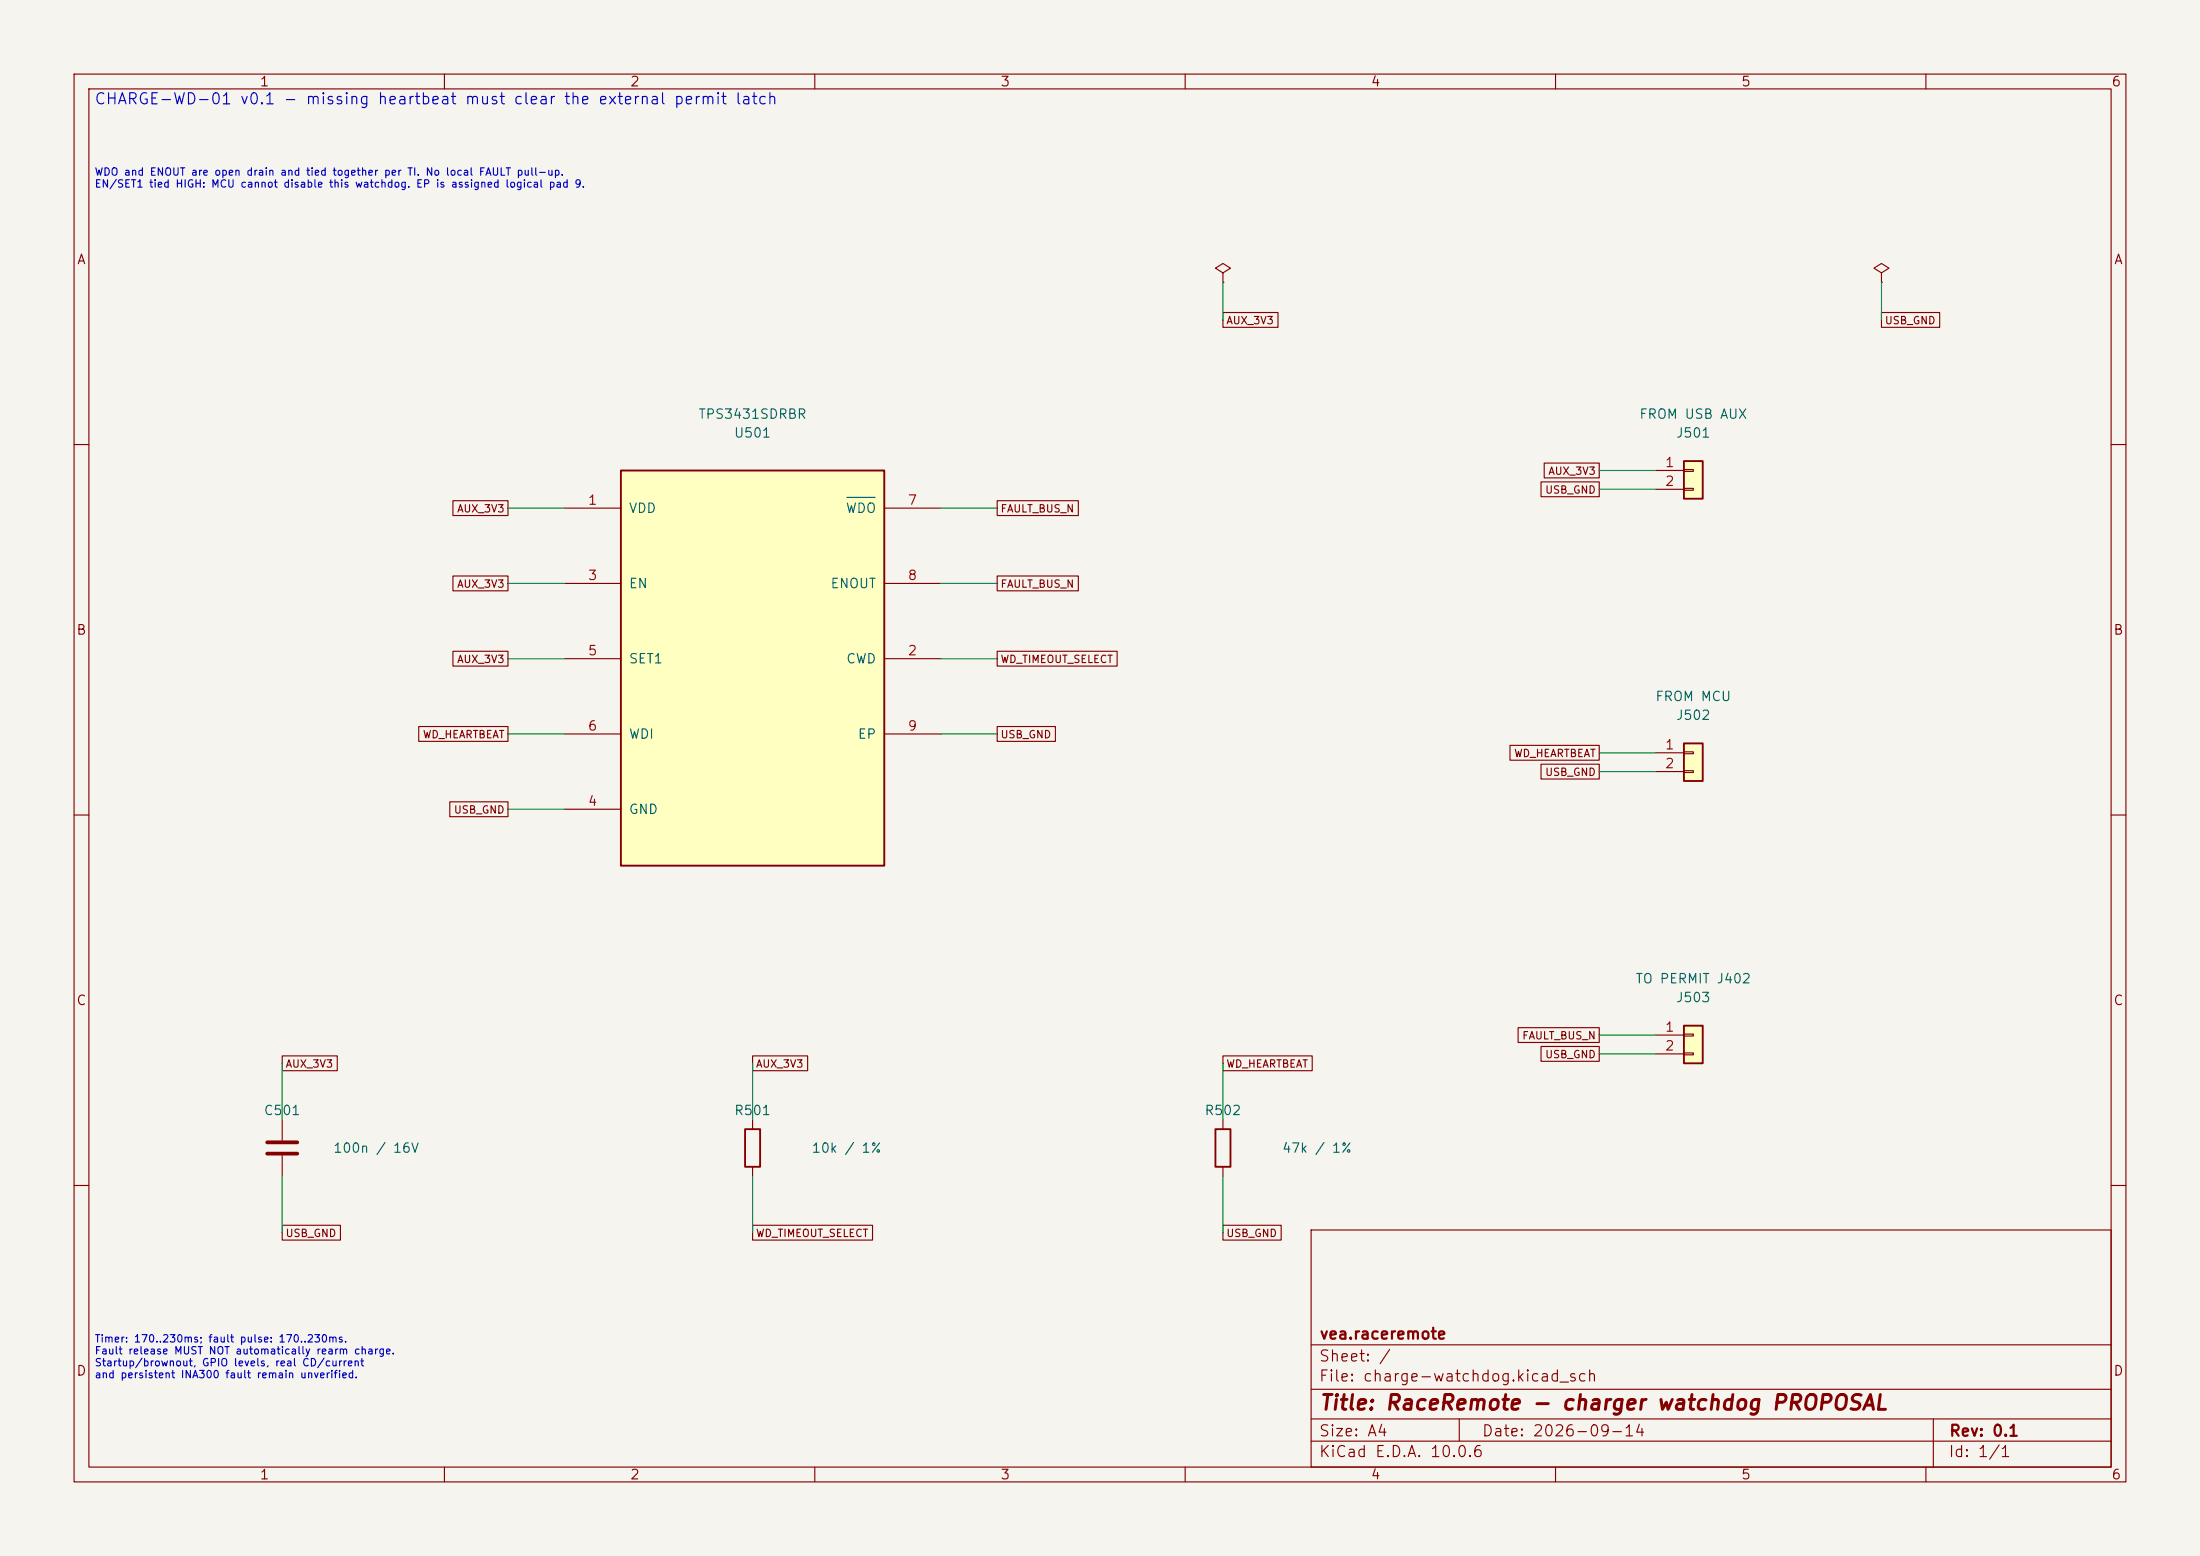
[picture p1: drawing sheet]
<svg xmlns="http://www.w3.org/2000/svg" width="297mm" height="210mm" viewBox="0 0 297 210" stroke-linecap="round" stroke-linejoin="round" font-family="sans-serif">
<path d="M0 0h297v210h-297z" fill="#f5f4ef" stroke="#f5f4ef" stroke-width=".14"/>
<g fill="none" stroke="#840000" stroke-width=".15">
<path d="M10 10h277v190h-277zM12 12h273v186h-273zM60 10v2M110 10v2M160 10v2M210 10v2M260 10v2M10 60h2M285 60h2M10 110h2M285 110h2M10 160h2"/>
<path d="M177 166h108v32h-108zM285 160h2M60 198v2M110 198v2M160 198v2M177 194.5h108M177 191.5h108M177 187.5h108M177 181.5h108M197 191.5v3M210 198v2M260 198v2"/>
<path d="M261 191.5v6.5"/>
</g>
<path d="M227.3 62.2h2.6v5.1h-2.6z" fill="#ffffc2"/>
<path d="M227.3 62.2h2.6v5.1h-2.6z" fill="none" stroke="#840000" stroke-width=".25"/>
<path d="M223.5 63.5h3.8M223.5 66h3.8M227.3 63.4h1.3v.2h-1.3zM227.3 65.9h1.3v.3h-1.3z" fill="none" stroke="#840000" stroke-width=".15"/>
<path d="M83.8 63.5h35.6v53.3h-35.6z" fill="#ffffc2"/>
<path d="M83.8 63.5h35.6v53.3h-35.6z" fill="none" stroke="#840000" stroke-width=".25"/>
<path d="M254 36.8l1-.6-1-.6-1 .6 1 .6v1.3M254 38.1h.1M76.2 68.6h7.6M76.2 78.7h7.6M119.4 68.6h7.6M119.4 78.7h7.6M76.2 88.9h7.6M76.2 99.1h7.6M119.4 88.9h7.6M119.4 99.1h7.6M76.2 109.2h7.6" fill="none" stroke="#840000" stroke-width=".15"/>
<path d="M114.3 67.1h3.8" fill="none" stroke="#006464" stroke-width=".15"/>
<path d="M227.3 138.4h2.6v5.1h-2.6z" fill="#ffffc2"/>
<path d="M227.3 138.4h2.6v5.1h-2.6zM100.6 152.4h2v5.1h-2zM164.1 152.4h2v5.1h-2z" fill="none" stroke="#840000" stroke-width=".25"/>
<path d="M223.5 139.7h3.8M227.3 139.6h1.3v.2h-1.3zM38.1 151.1v2.8M38.1 156v2.8M101.6 151.1v1.3M101.6 157.5v1.3M165.1 151.1v1.3M165.1 157.5v1.3M223.5 142.2h3.8M227.3 142.1h1.3v.3h-1.3z" fill="none" stroke="#840000" stroke-width=".15"/>
<path d="M36.1 154.2h4M36.1 155.7h4" fill="none" stroke="#840000" stroke-width=".51"/>
<path d="M227.3 100.3h2.6v5.1h-2.6z" fill="#ffffc2"/>
<path d="M227.3 100.3h2.6v5.1h-2.6z" fill="none" stroke="#840000" stroke-width=".25"/>
<g fill="none" stroke="#840000" stroke-width=".15">
<path d="M165.1 36.8l1-.6-1-.6-1 .6 1 .6v1.3M165.1 38.1h.1M165.1 42.2h7.4v2h-7.4zM254 42.2h7.9v2h-7.9zM61.1 67.6h7.5v2h-7.5zM61.1 77.7h7.5v2h-7.5zM134.6 77.7h11v2h-11zM134.6 67.6h11v2h-11zM208 65h7.9v2h-7.9zM208.5 62.5h7.4v2h-7.4zM56.5 98.1h12.1v2h-12.1zM61.1 87.9h7.5v2h-7.5z"/>
<path d="M134.6 87.9h16.2v2h-16.2zM134.6 98.1h7.9v2h-7.9zM60.7 108.2h7.9v2h-7.9zM203.8 100.6h12.1v2h-12.1zM208 103.1h7.9v2h-7.9zM223.5 101.6h3.8M223.5 104.1h3.8M227.3 101.5h1.3v.2h-1.3zM227.3 104h1.3v.3h-1.3zM204.9 138.7h11v2h-11zM38.1 142.5h7.4v2h-7.4zM101.6 142.5h7.4v2h-7.4z"/>
<path d="M165.1 142.5h12.1v2h-12.1zM208 141.2h7.9v2h-7.9zM38.1 165.4h7.9v2h-7.9zM101.6 165.4h16.2v2h-16.2zM165.1 165.4h7.9v2h-7.9z"/>
</g>
<g fill="none" stroke="#009600" stroke-width=".15">
<path d="M165.1 38.1v5.1M254 38.1v5.1M68.6 68.6h7.6M68.6 78.7h7.6M127 68.6h7.6M127 78.7h7.6M215.9 63.5h7.6M215.9 66h7.6M68.6 88.9h7.6M68.6 99.1h7.6M127 88.9h7.6M127 99.1h7.6"/>
<path d="M68.6 109.2h7.6M215.9 101.6h7.6M215.9 104.1h7.6M215.9 139.7h7.6M38.1 143.5v7.6M38.1 158.8v7.6M101.6 143.5v7.6M101.6 158.8v7.6M165.1 143.5v7.6M165.1 158.8v7.6M215.9 142.2h7.6"/>
</g>
<text font-size="2" fill="#840000" x="178" y="190.8">Title: RaceRemote - charger watchdog PROPOSAL</text>
<text font-size="1.5" fill="#0000c2" x="12.7" y="14.5">CHARGE-WD-01 v0.1 - missing heartbeat must clear the external permit latch</text>
<g font-size="1.5" fill="#840000">
<text x="178" y="184.1">Sheet: /</text>
<text x="178" y="181.1">vea.raceremote</text>
<text x="178" y="186.8">File: charge-watchdog.kicad_sch</text>
<text x="178" y="197">KiCad E.D.A. 10.0.6</text>
<text x="178" y="194.2">Size: A4</text>
<text x="200" y="194.2">Date: 2026-09-14</text>
<text x="263" y="197">Id: 1/1</text>
<text x="263" y="194.2">Rev: 0.1</text>
</g>
<g font-size="1.3" fill="#840000">
<text x="35" y="12">1</text>
<text x="85" y="12">2</text>
<text x="135" y="12">3</text>
<text x="185" y="12">4</text>
<text x="235" y="12">5</text>
<text x="285" y="12">6</text>
<text x="10.3" y="36">A</text>
<text x="285.3" y="36">A</text>
<text x="10.2" y="86">B</text>
<text x="285.2" y="86">B</text>
<text x="10.2" y="136">C</text>
<text x="285.2" y="136">C</text>
<text x="10.2" y="186">D</text>
<text x="285.2" y="186">D</text>
<text x="35" y="200">1</text>
<text x="85" y="200">2</text>
<text x="135" y="200">3</text>
<text x="185" y="200">4</text>
<text x="235" y="200">5</text>
<text x="285" y="200">6</text>
</g>
<g font-size="1.3" fill="#006464">
<text x="94.2" y="56.8">TPS3431SDRBR</text>
<text x="99" y="59.4">U501</text>
<text x="221.2" y="56.8">FROM USB AUX</text>
<text x="226.2" y="59.4">J501</text>
<text x="84.8" y="69.5">VDD</text>
<text x="114.1" y="69.5">WDO</text>
<text x="84.8" y="79.7">EN</text>
<text x="112" y="79.7">ENOUT</text>
<text x="84.8" y="89.9">SET1</text>
<text x="114.1" y="89.9">CWD</text>
<text x="223.4" y="94.9">FROM MCU</text>
<text x="84.8" y="100">WDI</text>
<text x="115.7" y="100">EP</text>
<text x="226.2" y="97.5">J502</text>
<text x="84.8" y="110.2">GND</text>
<text x="220.7" y="133">TO PERMIT J402</text>
<text x="226.2" y="135.6">J503</text>
<text x="35.5" y="150.8">C501</text>
<text x="44.9" y="155.9">100n / 16V</text>
<text x="99" y="150.8">R501</text>
<text x="109.5" y="155.9">10k / 1%</text>
<text x="162.5" y="150.8">R502</text>
<text x="173" y="155.9">47k / 1%</text>
</g>
<g font-size="1.3" fill="#a90000">
<text x="224.7" y="63.4">1</text>
<text x="224.7" y="65.9">2</text>
<text x="79.3" y="68.4">1</text>
<text x="122.5" y="68.4">7</text>
<text x="79.3" y="78.6">3</text>
<text x="122.5" y="78.6">8</text>
<text x="79.3" y="88.8">5</text>
<text x="122.5" y="88.8">2</text>
<text x="79.3" y="98.9">6</text>
<text x="122.5" y="98.9">9</text>
<text x="224.7" y="101.5">1</text>
<text x="224.7" y="104">2</text>
<text x="79.3" y="109.1">4</text>
<text x="224.7" y="139.6">1</text>
<text x="224.7" y="142.1">2</text>
</g>
<g font-size="1" fill="#0000c2">
<text x="12.7" y="24">WDO and ENOUT are open drain and tied together per TI. No local FAULT pull-up.</text>
<text x="12.7" y="25.6">EN/SET1 tied HIGH: MCU cannot disable this watchdog. EP is assigned logical pad 9.</text>
<text x="12.7" y="181.4">Timer: 170..230ms; fault pulse: 170..230ms.</text>
<text x="12.7" y="183">Fault release MUST NOT automatically rearm charge.</text>
<text x="12.7" y="184.7">Startup/brownout, GPIO levels, real CD/current</text>
<text x="12.7" y="186.3">and persistent INA300 fault remain unverified.</text>
</g>
<g font-size="1" fill="#840000">
<text x="165.5" y="44">AUX_3V3</text>
<text x="254.4" y="44">USB_GND</text>
<text x="208.9" y="64.3">AUX_3V3</text>
<text x="61.6" y="69.4">AUX_3V3</text>
<text x="135" y="69.4">FAULT_BUS_N</text>
<text x="208.5" y="66.9">USB_GND</text>
<text x="61.6" y="79.6">AUX_3V3</text>
<text x="135" y="79.6">FAULT_BUS_N</text>
<text x="61.6" y="89.7">AUX_3V3</text>
<text x="135" y="89.7">WD_TIMEOUT_SELECT</text>
<text x="57" y="99.9">WD_HEARTBEAT</text>
<text x="135" y="99.9">USB_GND</text>
<text x="204.3" y="102.4">WD_HEARTBEAT</text>
<text x="208.5" y="105">USB_GND</text>
<text x="61.2" y="110">USB_GND</text>
<text x="205.4" y="140.5">FAULT_BUS_N</text>
<text x="208.5" y="143.1">USB_GND</text>
<text x="38.5" y="144.3">AUX_3V3</text>
<text x="102" y="144.3">AUX_3V3</text>
<text x="165.5" y="144.3">WD_HEARTBEAT</text>
<text x="38.5" y="167.2">USB_GND</text>
<text x="102" y="167.2">WD_TIMEOUT_SELECT</text>
<text x="165.5" y="167.2">USB_GND</text>
</g>
</svg>
